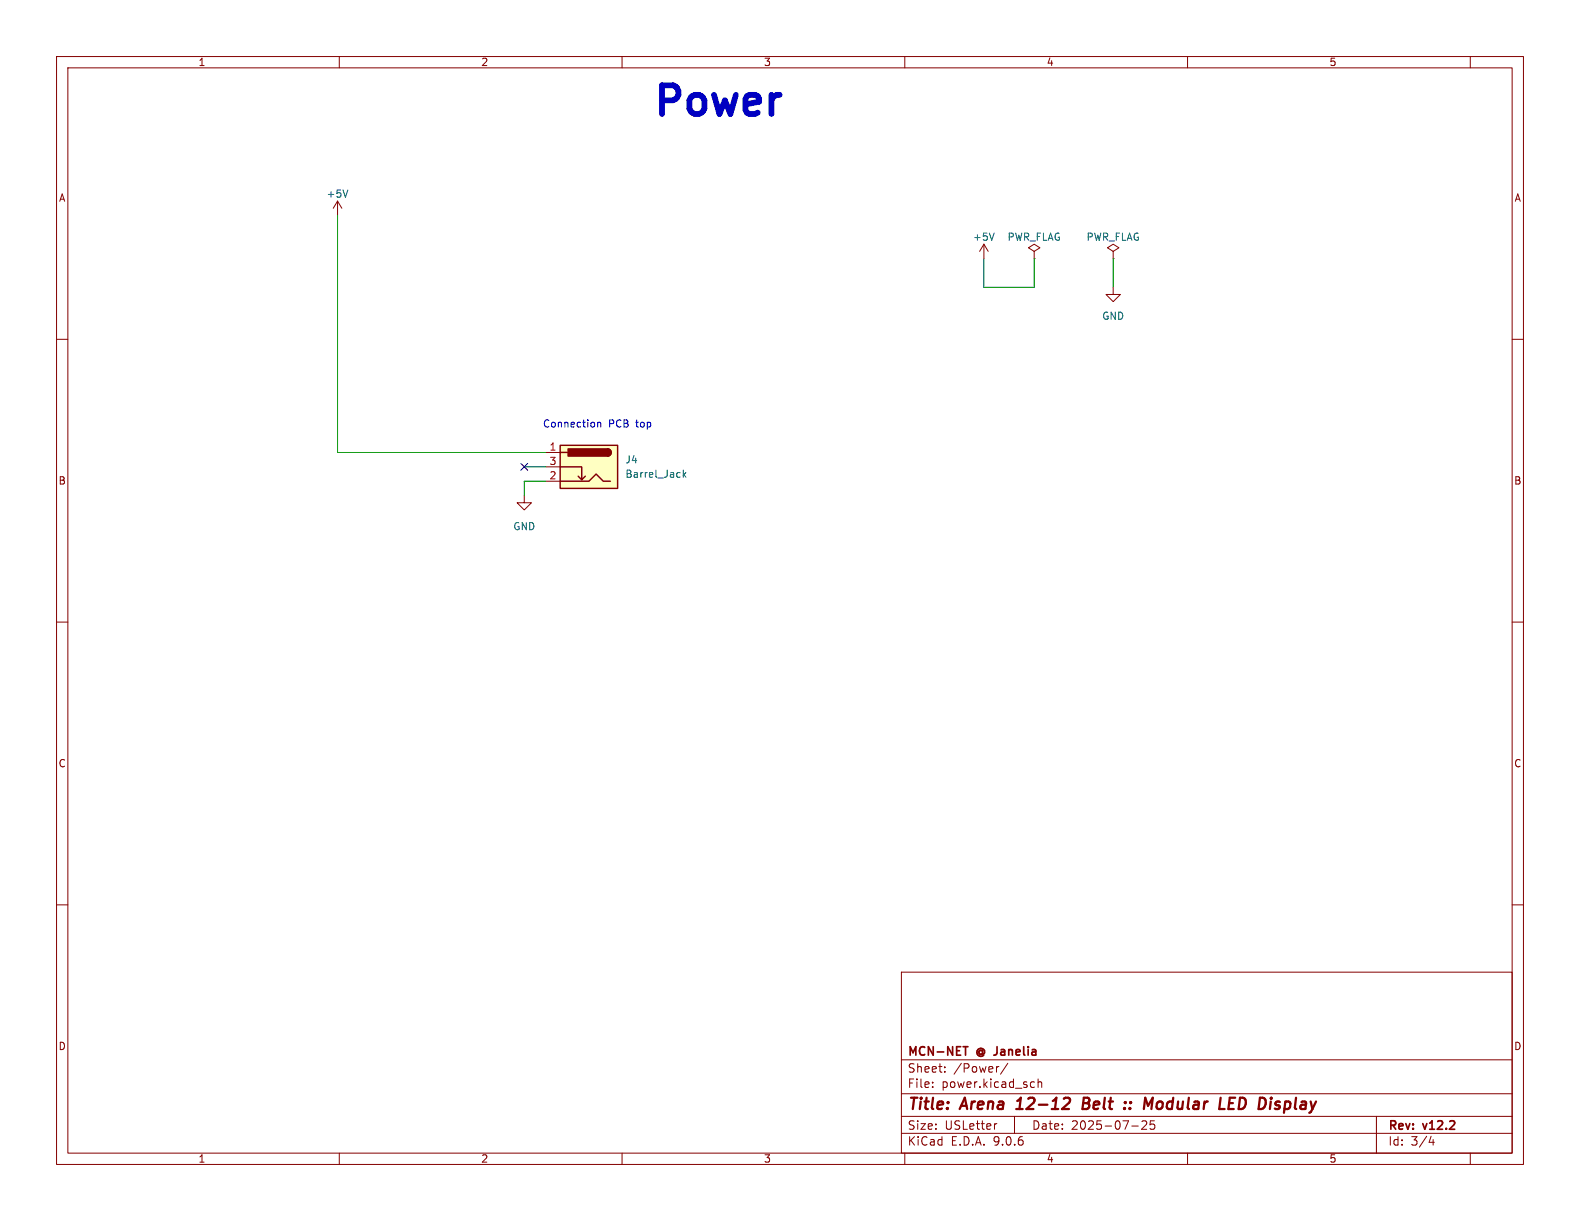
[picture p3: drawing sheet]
(kicad_sch
 (version 20250114)
 (generator "eeschema")
 (generator_version "9.0")
 (paper "USLetter")
 (title_block
  (title "Arena 12-12 Belt :: Modular LED Display")
  (date "2025-07-25")
  (rev "v12.2")
  (company "MCN-NET @ Janelia"))
 (lib_symbols
  (symbol "Connector:Barrel_Jack_Switch"
   (pin_names (hide yes)) (exclude_from_sim no) (in_bom yes) (on_board yes)
   (property "Reference" "J" (at 0 5.334 0) (effects (font (size 1.27 1.27))))
   (property "Value" "Barrel_Jack_Switch" (at 0 -5.08 0) (effects (font (size 1.27 1.27))))
   (property "Footprint" "" (at 1.27 -1.016 0) (effects (font (size 1.27 1.27)) (hide yes)))
   (property "Datasheet" "~" (at 1.27 -1.016 0) (effects (font (size 1.27 1.27)) (hide yes)))
   (property "Description" "DC Barrel Jack with an internal switch" (at 0 0 0) (effects (font (size 1.27 1.27)) (hide yes)))
   (symbol "Barrel_Jack_Switch_0_1"
    (rectangle (start -5.08 3.81) (end 5.08 -3.81) (stroke (width 0.254) (type default)) (fill (type background)))
    (polyline (pts (xy -3.81 -2.54) (xy -2.54 -2.54) (xy -1.27 -1.27) (xy 0 -2.54) (xy 2.54 -2.54) (xy 5.08 -2.54)) (stroke (width 0.254) (type default)) (fill (type none)))
    (arc (start -3.302 1.905) (mid -3.9343 2.54) (end -3.302 3.175) (stroke (width 0.254) (type default)) (fill (type none)))
    (arc (start -3.302 1.905) (mid -3.9343 2.54) (end -3.302 3.175) (stroke (width 0.254) (type default)) (fill (type outline)))
    (polyline (pts (xy 1.27 -2.286) (xy 1.905 -1.651)) (stroke (width 0.254) (type default)) (fill (type none)))
    (rectangle (start 3.683 3.175) (end -3.302 1.905) (stroke (width 0.254) (type default)) (fill (type outline)))
    (polyline (pts (xy 5.08 2.54) (xy 3.81 2.54)) (stroke (width 0.254) (type default)) (fill (type none)))
    (polyline (pts (xy 5.08 0) (xy 1.27 0) (xy 1.27 -2.286) (xy 0.635 -1.651)) (stroke (width 0.254) (type default)) (fill (type none))))
   (symbol "Barrel_Jack_Switch_1_1"
    (pin passive line (at 7.62 2.54 180) (length 2.54) (name "~" (effects (font (size 1.27 1.27)))) (number "1" (effects (font (size 1.27 1.27)))))
    (pin passive line (at 7.62 0 180) (length 2.54) (name "~" (effects (font (size 1.27 1.27)))) (number "3" (effects (font (size 1.27 1.27)))))
    (pin passive line (at 7.62 -2.54 180) (length 2.54) (name "~" (effects (font (size 1.27 1.27)))) (number "2" (effects (font (size 1.27 1.27))))))
   (embedded_fonts no))
  (symbol "power:+5V"
   (power)
   (pin_names
    (offset 0)) (exclude_from_sim no) (in_bom yes) (on_board yes)
   (property "Reference" "#PWR" (at 0 -3.81 0) (effects (font (size 1.27 1.27)) (hide yes)))
   (property "Value" "+5V" (at 0 3.556 0) (effects (font (size 1.27 1.27))))
   (property "Footprint" "" (at 0 0 0) (effects (font (size 1.27 1.27)) (hide yes)))
   (property "Datasheet" "" (at 0 0 0) (effects (font (size 1.27 1.27)) (hide yes)))
   (property "Description" "Power symbol creates a global label with name \"+5V\"" (at 0 0 0) (effects (font (size 1.27 1.27)) (hide yes)))
   (symbol "+5V_0_1"
    (polyline (pts (xy -0.762 1.27) (xy 0 2.54)) (stroke (width 0) (type default)) (fill (type none)))
    (polyline (pts (xy 0 2.54) (xy 0.762 1.27)) (stroke (width 0) (type default)) (fill (type none)))
    (polyline (pts (xy 0 0) (xy 0 2.54)) (stroke (width 0) (type default)) (fill (type none))))
   (symbol "+5V_1_1"
    (pin power_in line (at 0 0 90) (length 0) (hide yes) (name "+5V" (effects (font (size 1.27 1.27)))) (number "1" (effects (font (size 1.27 1.27))))))
   (embedded_fonts no))
  (symbol "power:GND"
   (power)
   (pin_names
    (offset 0)) (exclude_from_sim no) (in_bom yes) (on_board yes)
   (property "Reference" "#PWR" (at 0 -6.35 0) (effects (font (size 1.27 1.27)) (hide yes)))
   (property "Value" "GND" (at 0 -3.81 0) (effects (font (size 1.27 1.27))))
   (property "Footprint" "" (at 0 0 0) (effects (font (size 1.27 1.27)) (hide yes)))
   (property "Datasheet" "" (at 0 0 0) (effects (font (size 1.27 1.27)) (hide yes)))
   (property "Description" "Power symbol creates a global label with name \"GND\" , ground" (at 0 0 0) (effects (font (size 1.27 1.27)) (hide yes)))
   (symbol "GND_0_1"
    (polyline (pts (xy 0 0) (xy 0 -1.27) (xy 1.27 -1.27) (xy 0 -2.54) (xy -1.27 -1.27) (xy 0 -1.27)) (stroke (width 0) (type default)) (fill (type none))))
   (symbol "GND_1_1"
    (pin power_in line (at 0 0 270) (length 0) (hide yes) (name "GND" (effects (font (size 1.27 1.27)))) (number "1" (effects (font (size 1.27 1.27))))))
   (embedded_fonts no))
  (symbol "power:PWR_FLAG"
   (power)
   (pin_numbers (hide yes))
   (pin_names
    (offset 0) (hide yes)) (exclude_from_sim no) (in_bom yes) (on_board yes)
   (property "Reference" "#FLG" (at 0 1.905 0) (effects (font (size 1.27 1.27)) (hide yes)))
   (property "Value" "PWR_FLAG" (at 0 3.81 0) (effects (font (size 1.27 1.27))))
   (property "Footprint" "" (at 0 0 0) (effects (font (size 1.27 1.27)) (hide yes)))
   (property "Datasheet" "~" (at 0 0 0) (effects (font (size 1.27 1.27)) (hide yes)))
   (property "Description" "Special symbol for telling ERC where power comes from" (at 0 0 0) (effects (font (size 1.27 1.27)) (hide yes)))
   (symbol "PWR_FLAG_0_0"
    (pin power_out line (at 0 0 90) (length 0) (name "pwr" (effects (font (size 1.27 1.27)))) (number "1" (effects (font (size 1.27 1.27))))))
   (symbol "PWR_FLAG_0_1"
    (polyline (pts (xy 0 0) (xy 0 1.27) (xy -1.016 1.905) (xy 0 2.54) (xy 1.016 1.905) (xy 0 1.27)) (stroke (width 0) (type default)) (fill (type none))))
   (embedded_fonts no)))
 (text "Connection PCB top"
  (exclude_from_sim no)
  (at 105.664 75.184 0)
  (effects (font (size 1.27 1.27))))
 (text "Power"
  (exclude_from_sim no)
  (at 115.189 21.082 0)
  (effects (font
    (face "KiCad Font") (size 5.08 5.08) (thickness 1.016)
    (bold yes)) (justify left bottom)))
 (no_connect
  (at 92.71 82.55))
 (wire
  (pts (xy 173.99 45.72) (xy 173.99 50.8))
  (stroke (width 0) (type default)))
 (wire
  (pts (xy 96.52 85.09) (xy 92.71 85.09))
  (stroke (width 0) (type default)))
 (wire
  (pts (xy 92.71 82.55) (xy 96.52 82.55))
  (stroke (width 0) (type default)))
 (wire
  (pts (xy 196.85 45.72) (xy 196.85 50.8))
  (stroke (width 0) (type default)))
 (wire
  (pts (xy 59.69 38.1) (xy 59.69 80.01))
  (stroke (width 0) (type default)))
 (wire
  (pts (xy 182.88 45.72) (xy 182.88 50.8))
  (stroke (width 0) (type default)))
 (wire
  (pts (xy 182.88 50.8) (xy 173.99 50.8))
  (stroke (width 0) (type default)))
 (wire
  (pts (xy 59.69 80.01) (xy 96.52 80.01))
  (stroke (width 0) (type default)))
 (wire
  (pts (xy 92.71 85.09) (xy 92.71 87.63))
  (stroke (width 0) (type default)))
 (symbol
  (lib_id "power:+5V")
  (at 173.99 45.72 0)
  (unit 1)
  (exclude_from_sim no)
  (in_bom yes)
  (on_board yes)
  (dnp no)
  (property "Reference" "#PWR074" (at 173.99 49.53 0) (effects (font (size 1.27 1.27)) (hide yes)))
  (property "Value" "+5V" (at 173.99 41.91 0) (effects (font (size 1.27 1.27))))
  (property "Footprint" "" (at 173.99 45.72 0) (effects (font (size 1.27 1.27)) (hide yes)))
  (property "Datasheet" "" (at 173.99 45.72 0) (effects (font (size 1.27 1.27)) (hide yes)))
  (property "Description" "" (at 173.99 45.72 0) (effects (font (size 1.27 1.27)) (hide yes)))
  (pin "1"))
 (symbol
  (lib_id "power:+5V")
  (at 59.69 38.1 0)
  (unit 1)
  (exclude_from_sim no)
  (in_bom yes)
  (on_board yes)
  (dnp no)
  (property "Reference" "#PWR04" (at 59.69 41.91 0) (effects (font (size 1.27 1.27)) (hide yes)))
  (property "Value" "+5V" (at 59.69 34.29 0) (effects (font (size 1.27 1.27))))
  (property "Footprint" "" (at 59.69 38.1 0) (effects (font (size 1.27 1.27)) (hide yes)))
  (property "Datasheet" "" (at 59.69 38.1 0) (effects (font (size 1.27 1.27)) (hide yes)))
  (property "Description" "" (at 59.69 38.1 0) (effects (font (size 1.27 1.27)) (hide yes)))
  (pin "1"))
 (symbol
  (lib_id "power:PWR_FLAG")
  (at 196.85 45.72 0)
  (unit 1)
  (exclude_from_sim no)
  (in_bom yes)
  (on_board yes)
  (dnp no)
  (fields_autoplaced yes)
  (property "Reference" "#FLG03" (at 196.85 43.815 0) (effects (font (size 1.27 1.27)) (hide yes)))
  (property "Value" "PWR_FLAG" (at 196.85 41.91 0) (effects (font (size 1.27 1.27))))
  (property "Footprint" "" (at 196.85 45.72 0) (effects (font (size 1.27 1.27)) (hide yes)))
  (property "Datasheet" "~" (at 196.85 45.72 0) (effects (font (size 1.27 1.27)) (hide yes)))
  (property "Description" "" (at 196.85 45.72 0) (effects (font (size 1.27 1.27)) (hide yes)))
  (pin "1"))
 (symbol
  (lib_id "power:PWR_FLAG")
  (at 182.88 45.72 0)
  (unit 1)
  (exclude_from_sim no)
  (in_bom yes)
  (on_board yes)
  (dnp no)
  (property "Reference" "#FLG01" (at 182.88 43.815 0) (effects (font (size 1.27 1.27)) (hide yes)))
  (property "Value" "PWR_FLAG" (at 182.88 41.91 0) (effects (font (size 1.27 1.27))))
  (property "Footprint" "" (at 182.88 45.72 0) (effects (font (size 1.27 1.27)) (hide yes)))
  (property "Datasheet" "~" (at 182.88 45.72 0) (effects (font (size 1.27 1.27)) (hide yes)))
  (property "Description" "" (at 182.88 45.72 0) (effects (font (size 1.27 1.27)) (hide yes)))
  (pin "1"))
 (symbol
  (lib_id "power:GND")
  (at 92.71 87.63 0)
  (unit 1)
  (exclude_from_sim no)
  (in_bom yes)
  (on_board yes)
  (dnp no)
  (fields_autoplaced yes)
  (property "Reference" "#PWR0561" (at 92.71 93.98 0) (effects (font (size 1.27 1.27)) (hide yes)))
  (property "Value" "GND" (at 92.71 93.091 0) (effects (font (size 1.27 1.27))))
  (property "Footprint" "" (at 92.71 87.63 0) (effects (font (size 1.27 1.27)) (hide yes)))
  (property "Datasheet" "" (at 92.71 87.63 0) (effects (font (size 1.27 1.27)) (hide yes)))
  (property "Description" "" (at 92.71 87.63 0) (effects (font (size 1.27 1.27)) (hide yes)))
  (pin "1"))
 (symbol
  (lib_id "power:GND")
  (at 196.85 50.8 0)
  (unit 1)
  (exclude_from_sim no)
  (in_bom yes)
  (on_board yes)
  (dnp no)
  (fields_autoplaced yes)
  (property "Reference" "#PWR013" (at 196.85 57.15 0) (effects (font (size 1.27 1.27)) (hide yes)))
  (property "Value" "GND" (at 196.85 55.88 0) (effects (font (size 1.27 1.27))))
  (property "Footprint" "" (at 196.85 50.8 0) (effects (font (size 1.27 1.27)) (hide yes)))
  (property "Datasheet" "" (at 196.85 50.8 0) (effects (font (size 1.27 1.27)) (hide yes)))
  (property "Description" "" (at 196.85 50.8 0) (effects (font (size 1.27 1.27)) (hide yes)))
  (pin "1"))
 (symbol
  (lib_id "Connector:Barrel_Jack_Switch")
  (at 104.14 82.55 0)
  (mirror y)
  (unit 1)
  (exclude_from_sim no)
  (in_bom yes)
  (on_board yes)
  (dnp no)
  (fields_autoplaced yes)
  (property "Reference" "J4" (at 110.49 81.2799 0) (effects (font (size 1.27 1.27)) (justify right)))
  (property "Value" "Barrel_Jack" (at 110.49 83.8199 0) (effects (font (size 1.27 1.27)) (justify right)))
  (property "Footprint" "Connector_BarrelJack:BarrelJack_CUI_PJ-036AH-SMT_Horizontal" (at 102.87 83.566 0) (effects (font (size 1.27 1.27)) (hide yes)))
  (property "Datasheet" "~" (at 102.87 83.566 0) (effects (font (size 1.27 1.27)) (hide yes)))
  (property "Description" "DC Barrel Jack with an internal switch" (at 104.14 82.55 0) (effects (font (size 1.27 1.27)) (hide yes)))
  (property "DigiKey PN" "CP-036AHPJTR-ND" (at 104.14 82.55 0) (effects (font (size 1.27 1.27)) (hide yes)))
  (property "LCSC Part #" "C3094052" (at 104.14 82.55 0) (effects (font (size 1.27 1.27)) (hide yes)))
  (property "MPN" "PJ-036AH-SMT-TR" (at 104.14 82.55 0) (effects (font (size 1.27 1.27)) (hide yes)))
  (pin "1")
  (pin "2")
  (pin "3")))
